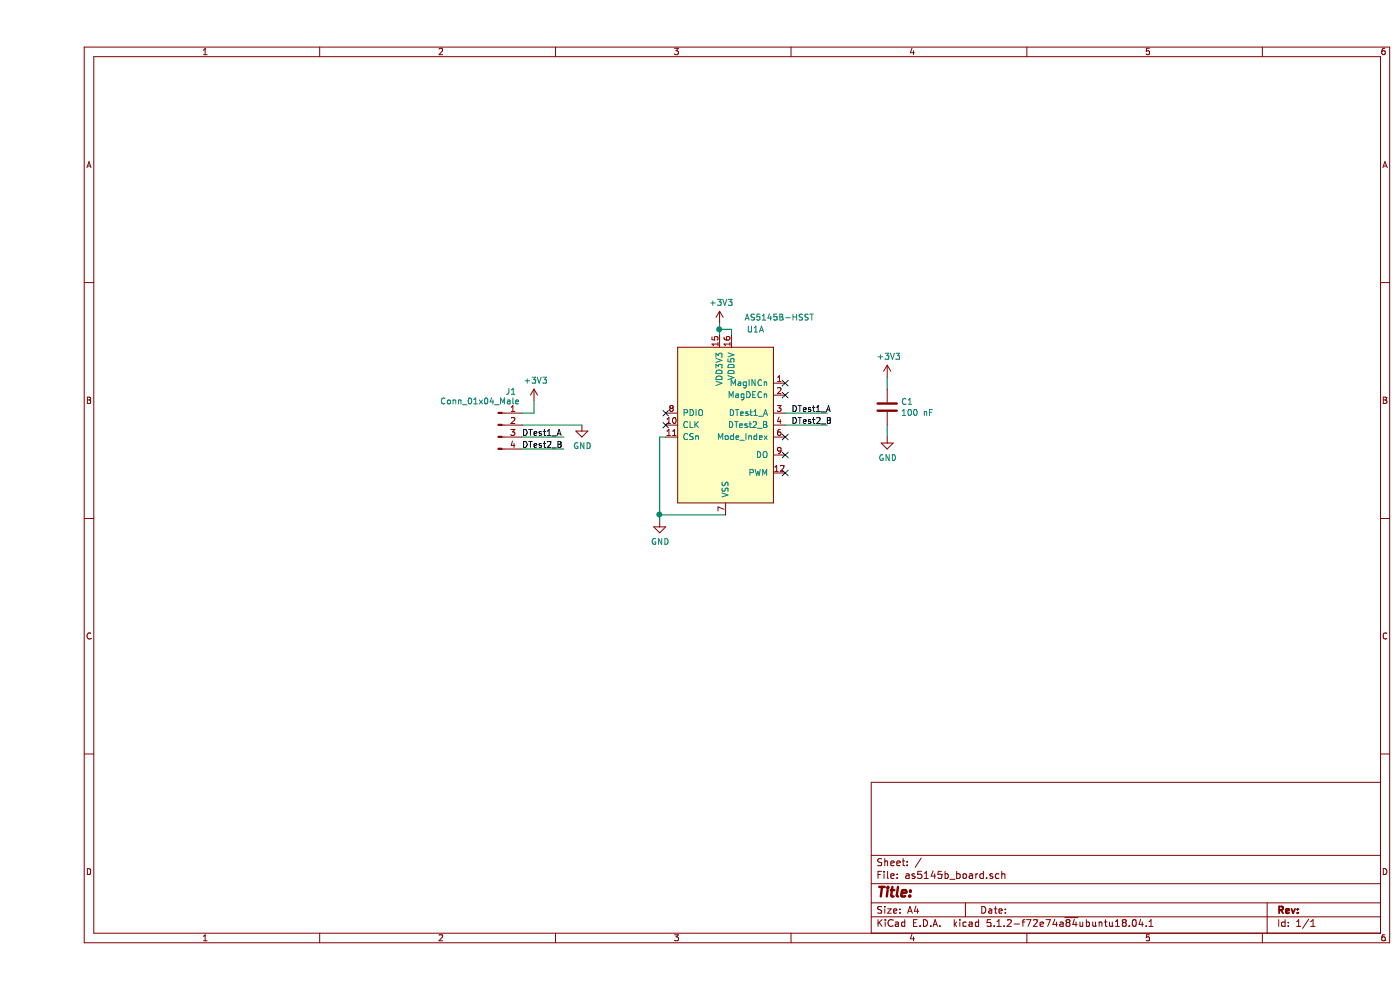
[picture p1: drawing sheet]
EESchema Schematic File Version 4
LIBS:as5145b_board-cache
EELAYER 29 0
EELAYER END
$Descr A4 11693 8268
encoding utf-8
Sheet 1 1
Title ""
Date ""
Rev ""
Comp ""
Comment1 ""
Comment2 ""
Comment3 ""
Comment4 ""
$EndDescr
$Comp
L as5145b:AS5145B-HSST U1
U 1 1
P 5750 3550
F 0 "U1" H 6000 4350 50  0000 C CNN
F 1 "AS5145B-HSST" H 6200 4450 50  0000 C CNN
F 2 "Package_SO:SSOP-16_5.3x6.2mm_P0.65mm" H 5750 4000 50  0001 C CNN
F 3 "" H 5750 4000 50  0001 C CNN
	1    5750 3550
	1    0    0    -1  
$EndComp
$Comp
L power:+3V3 #PWR0101
U 1 1
P 5700 2700
F 0 "#PWR0101" H 5700 2550 50  0001 C CNN
F 1 "+3V3" H 5715 2873 50  0000 C CNN
F 2 "" H 5700 2700 50  0001 C CNN
F 3 "" H 5700 2700 50  0001 C CNN
	1    5700 2700
	1    0    0    -1  
$EndComp
$Comp
L power:GND #PWR0102
U 1 1
P 5200 4350
F 0 "#PWR0102" H 5200 4100 50  0001 C CNN
F 1 "GND" H 5205 4177 50  0000 C CNN
F 2 "" H 5200 4350 50  0001 C CNN
F 3 "" H 5200 4350 50  0001 C CNN
	1    5200 4350
	1    0    0    -1  
$EndComp
NoConn ~ 5250 3550
NoConn ~ 5250 3450
$Comp
L Connector:Conn_01x04_Male J1
U 1 1
P 3850 3550
F 0 "J1" H 3958 3831 50  0000 C CNN
F 1 "Conn_01x04_Male" H 3700 3750 50  0000 C CNN
F 2 "Escritorio:B4B-ZR" H 3850 3550 50  0001 C CNN
F 3 "~" H 3850 3550 50  0001 C CNN
	1    3850 3550
	1    0    0    -1  
$EndComp
Wire Wire Line
	4050 3650 4400 3650
Wire Wire Line
	4050 3750 4400 3750
$Comp
L power:+3V3 #PWR0103
U 1 1
P 4150 3350
F 0 "#PWR0103" H 4150 3200 50  0001 C CNN
F 1 "+3V3" H 4165 3523 50  0000 C CNN
F 2 "" H 4150 3350 50  0001 C CNN
F 3 "" H 4150 3350 50  0001 C CNN
	1    4150 3350
	1    0    0    -1  
$EndComp
Wire Wire Line
	4050 3450 4150 3450
Wire Wire Line
	4150 3450 4150 3350
$Comp
L power:GND #PWR0104
U 1 1
P 4550 3550
F 0 "#PWR0104" H 4550 3300 50  0001 C CNN
F 1 "GND" H 4555 3377 50  0000 C CNN
F 2 "" H 4550 3550 50  0001 C CNN
F 3 "" H 4550 3550 50  0001 C CNN
	1    4550 3550
	1    0    0    -1  
$EndComp
Wire Wire Line
	4050 3550 4550 3550
Text Label 4050 3650 0    50   ~ 0
DTest1_A
Text Label 4050 3750 0    50   ~ 0
DTest2_B
Wire Wire Line
	5750 4300 5200 4300
Wire Wire Line
	5200 4300 5200 3650
Wire Wire Line
	5200 3650 5250 3650
Wire Wire Line
	5200 4350 5200 4300
Connection ~ 5200 4300
NoConn ~ 6250 3200
NoConn ~ 6250 3300
NoConn ~ 6250 3650
NoConn ~ 6250 3800
NoConn ~ 6250 3950
Wire Wire Line
	6250 3550 6600 3550
Wire Wire Line
	6250 3450 6600 3450
Text Label 6300 3450 0    50   ~ 0
DTest1_A
Text Label 6300 3550 0    50   ~ 0
DTest2_B
$Comp
L power:+3V3 #PWR0105
U 1 1
P 7100 3150
F 0 "#PWR0105" H 7100 3000 50  0001 C CNN
F 1 "+3V3" H 7115 3323 50  0000 C CNN
F 2 "" H 7100 3150 50  0001 C CNN
F 3 "" H 7100 3150 50  0001 C CNN
	1    7100 3150
	1    0    0    -1  
$EndComp
$Comp
L power:GND #PWR0106
U 1 1
P 7100 3650
F 0 "#PWR0106" H 7100 3400 50  0001 C CNN
F 1 "GND" H 7105 3477 50  0000 C CNN
F 2 "" H 7100 3650 50  0001 C CNN
F 3 "" H 7100 3650 50  0001 C CNN
	1    7100 3650
	1    0    0    -1  
$EndComp
Wire Wire Line
	7100 3250 7100 3150
Wire Wire Line
	7100 3550 7100 3650
$Comp
L Device:C C1
U 1 1
P 7100 3400
F 0 "C1" H 7215 3446 50  0000 L CNN
F 1 "100 nF" H 7215 3355 50  0000 L CNN
F 2 "Capacitor_SMD:C_0805_2012Metric" H 7138 3250 50  0001 C CNN
F 3 "~" H 7100 3400 50  0001 C CNN
	1    7100 3400
	1    0    0    -1  
$EndComp
Wire Wire Line
	5700 2700 5700 2750
Wire Wire Line
	5700 2750 5800 2750
Wire Wire Line
	5800 2750 5800 2800
Connection ~ 5700 2750
Wire Wire Line
	5700 2750 5700 2800
$EndSCHEMATC
